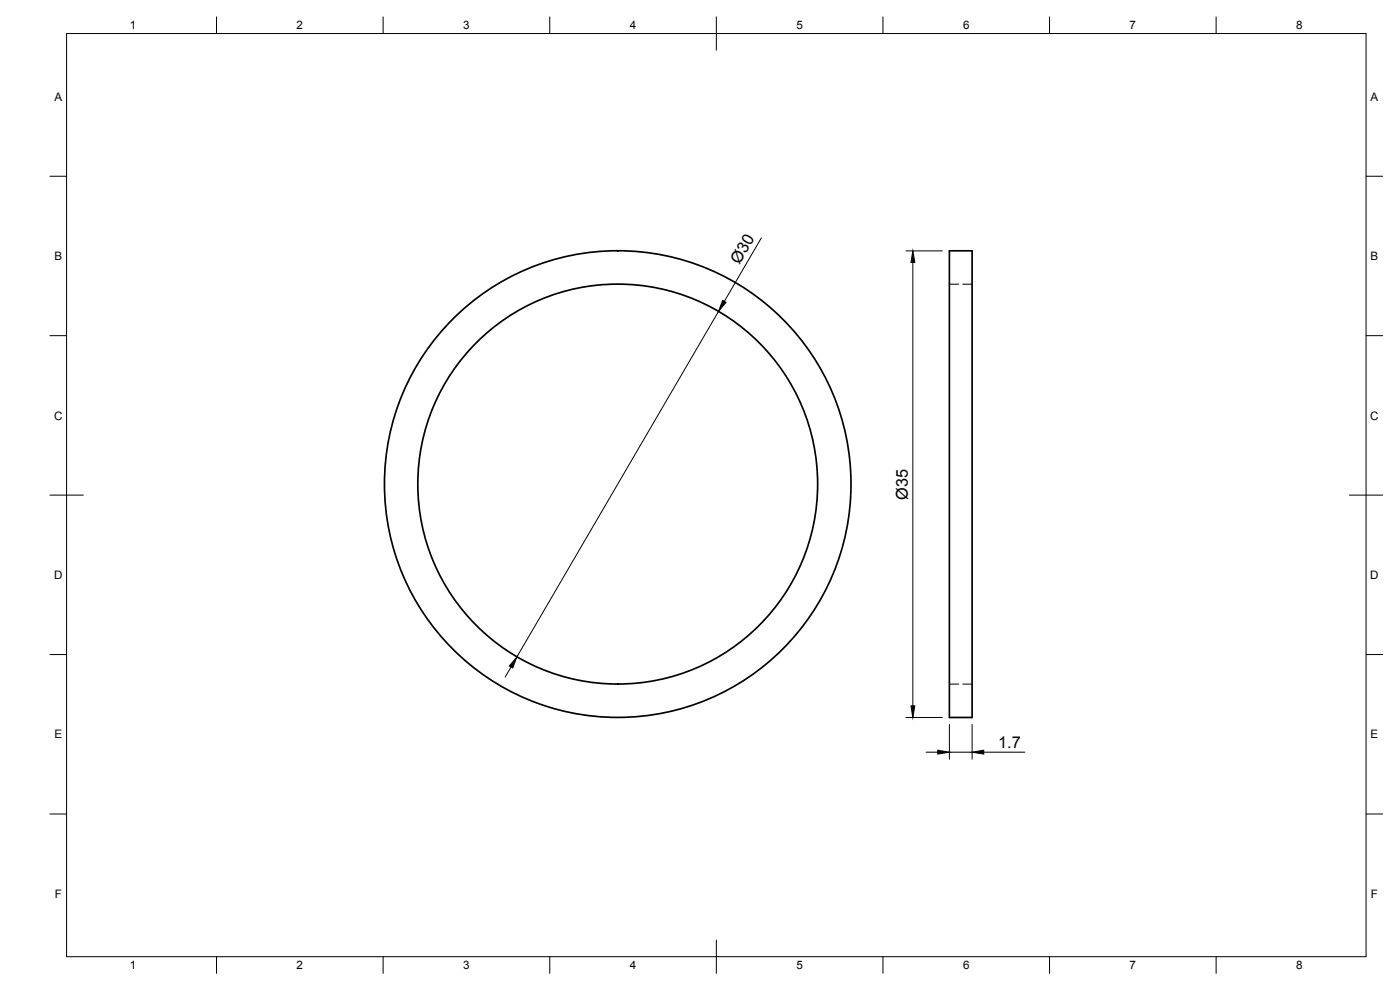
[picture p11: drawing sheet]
<svg xmlns="http://www.w3.org/2000/svg" width="420mm" height="297mm" viewBox="0 0 420 297" stroke-linecap="round" stroke-linejoin="round" font-family="sans-serif">
<!-- layer: Visible -->
<g fill="none" stroke="#000" stroke-width=".51">
<path d="M284.9 75.3h6.8v140h-6.8z"/>
<circle cx="185.4" cy="145.2" r="60"/>
<circle cx="185.4" cy="145.2" r="70"/>
</g>
<!-- layer: Hidden -->
<path d="M284.9 85.3h2.8M288.9 85.3h2.8M284.9 205.3h2.8M288.9 205.3h2.8" fill="none" stroke="#000" stroke-width=".3"/>
<!-- layer: BORDER -->
<g fill="none" stroke="#000" stroke-width=".3">
<path d="M20 10.1h390v276.9h-390zM65 5.1v5M115 5.1v5M165 5.1v5M215 5.1v10M265 5.1v5M315 5.1v5M365 5.1v5M15 52.9h5M410 52.9h5M15 100.7h5M410 100.7h5"/>
<path d="M15 148.6h10M405 148.6h10M15 196.4h5M410 196.4h5M15 244.2h5M410 244.2h5M65 287v5M115 287v5M165 287v5M215 282.1v9.9M265 287v5M315 287v5"/>
<path d="M365 287v5"/>
</g>
<!-- layer: FD_Dimensions -->
<path d="M228.5 71.4l-11.1 19M271.9 75.3h10.9M274 78.8v133M215.6 93.5l-60.5 103.6M153.4 200.1l-1.8 3M271.9 215.3h10.9M284.9 217.4v10.4M291.7 217.4v10.4M277.9 225.7h3.5M284.9 225.7h6.8M295.2 225.7h12.4" fill="none" stroke="#000" stroke-width=".3"/>
<path d="M274 75.3l.6 3.5h-1.2zM216.9 90.1l1 .6-2.3 2.8zM155.1 197.1l-1.2 3.3-1-.6zM273.4 211.8h1.2l-.6 3.5zM281.4 225.1l3.5 .6-3.5 .6zM291.7 225.7l3.5-.6v1.2z" fill="#000" stroke="#000" stroke-width=".3"/>
<g font-size="4.9">
<text x="221.9" y="79.6" transform="rotate(-60 221.9 79.6)">Ø30</text>
<text x="272.4" y="149.9" transform="rotate(-90 272.4 149.9)">Ø35</text>
<text x="299.6" y="224.3">1.7</text>
</g>
<g font-size="3.5">
<text x="39" y="8.8">1</text>
<text x="89" y="8.8">2</text>
<text x="139" y="8.8">3</text>
<text x="189" y="8.8">4</text>
<text x="239" y="8.8">5</text>
<text x="289" y="8.8">6</text>
<text x="339" y="8.8">7</text>
<text x="389" y="8.8">8</text>
<text x="16.3" y="30.2">A</text>
<text x="411.3" y="30.2">A</text>
<text x="16.3" y="78">B</text>
<text x="411.3" y="78">B</text>
<text x="16.2" y="125.9">C</text>
<text x="411.2" y="125.9">C</text>
<text x="16.2" y="173.7">D</text>
<text x="411.2" y="173.7">D</text>
<text x="16.3" y="221.6">E</text>
<text x="411.3" y="221.6">E</text>
<text x="16.4" y="269.4">F</text>
<text x="411.4" y="269.4">F</text>
<text x="39" y="290.8">1</text>
<text x="89" y="290.8">2</text>
<text x="139" y="290.8">3</text>
<text x="189" y="290.8">4</text>
<text x="239" y="290.8">5</text>
<text x="289" y="290.8">6</text>
<text x="339" y="290.8">7</text>
<text x="389" y="290.8">8</text>
</g>
</svg>
